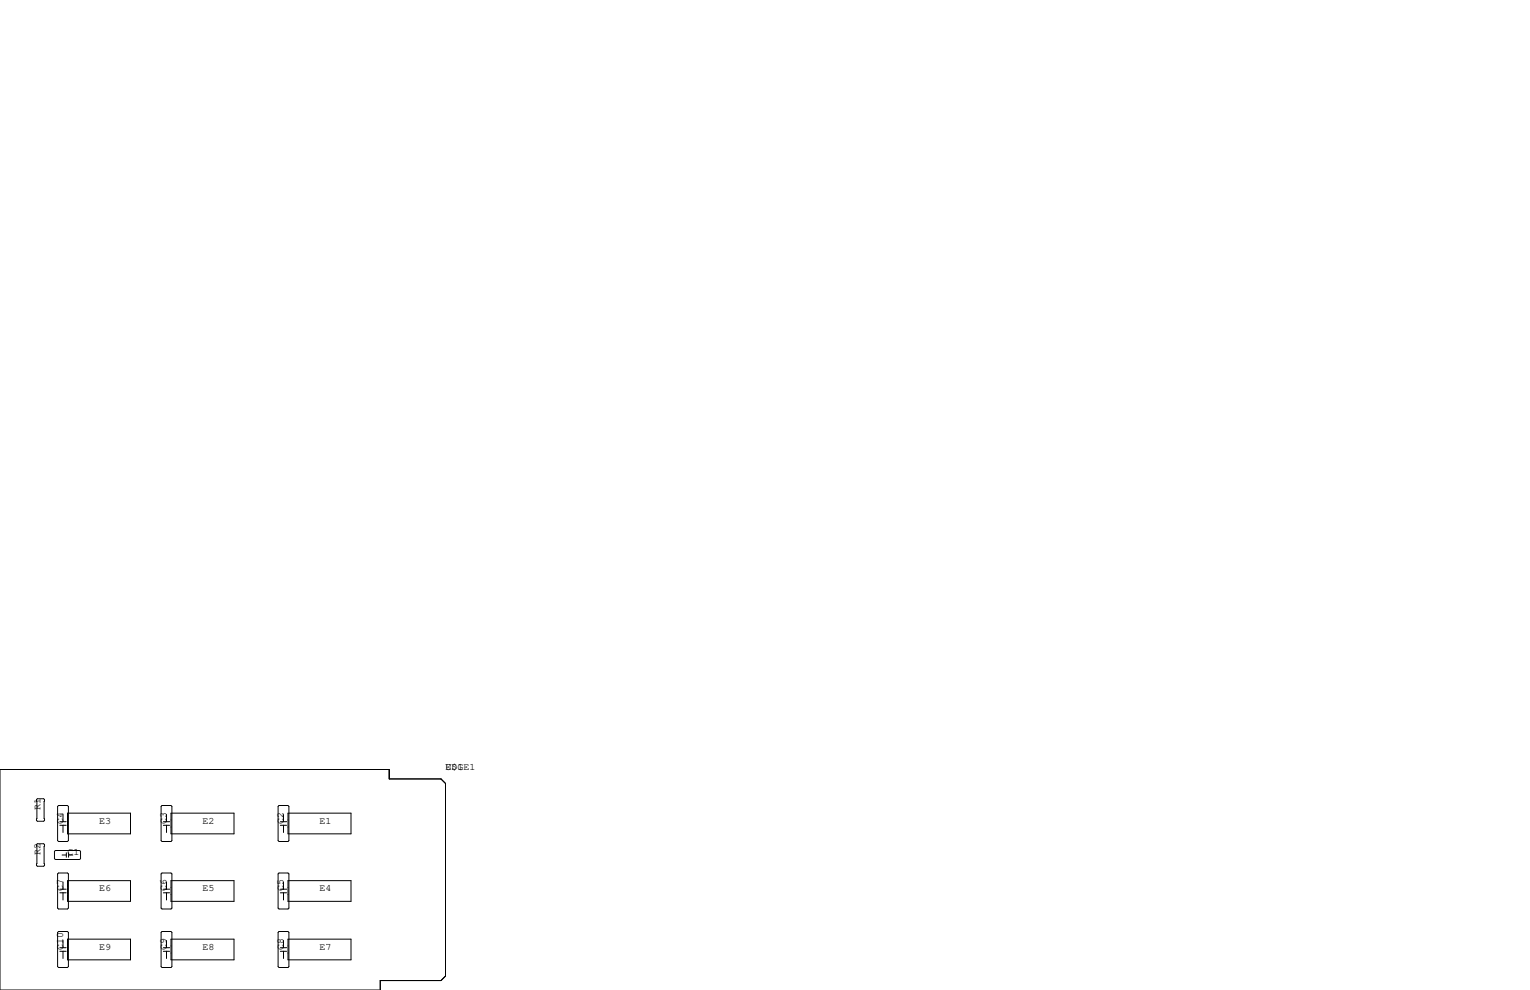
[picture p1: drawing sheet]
<svg xmlns="http://www.w3.org/2000/svg" width="432mm" height="279mm" viewBox="0 0 432 279" stroke-linecap="round" stroke-linejoin="round" font-family="sans-serif">
<g fill="none" stroke="#000" stroke-width=".28">
<path d="M0 217.2h109.9v2.6h14.6l1.2 1.3v54.4l-1.2 1.2h-17.2v2.7h-107.3zM10.5 225.4h1.8l.3 .3v5.8l-.3 .3h-1.8l-.2-.3v-5.8zM10.5 238.1h1.8l.3 .3v5.8l-.3 .3h-1.8l-.2-.3v-5.8zM16.5 227.3h2.6l.2 .3v9.6l-.2 .3h-2.6l-.2-.3v-9.6zM16.9 231.9h1.8M16.9 232.9h1.8M17.8 229.9v2M17.8 232.9v2M19.1 229.5h17.7v5.8h-17.7zM45.7 227.3h2.6l.2 .3v9.6l-.2 .3h-2.6l-.2-.3v-9.6zM46.1 231.9h1.8M46.1 232.9h1.8"/>
<path d="M47 229.9v2M47 232.9v2M48.3 229.5h17.7v5.8h-17.7zM78.5 227.6l.2-.3h2.6l.2 .3v9.6l-.2 .3h-2.6l-.2-.3zM79.1 231.9h1.8M79.1 232.9h1.8M80 229.9v2M80 232.9v2M81.3 229.5h17.8v5.8h-17.8zM15.6 240h6.9l.2 .3v2l-.2 .3h-6.9l-.2-.3v-2zM16.3 246.6l.2-.2h2.6l.2 .2v9.7l-.2 .2h-2.6l-.2-.2zM16.9 251h1.8"/>
<path d="M16.9 252h1.8M17.5 241.3h1.2M17.8 248.9v2.1M17.8 252v2M18.7 240.7v1.2M19.1 248.5h17.7v5.9h-17.7zM19.4 240.7v1.2M19.4 241.3h1.2M45.5 246.6l.2-.2h2.6l.2 .2v9.7l-.2 .2h-2.6l-.2-.2zM46.1 251h1.8M46.1 252h1.8M47 248.9v2.1"/>
<path d="M47 252v2M48.3 248.5h17.7v5.9h-17.7zM78.5 246.6l.2-.2h2.6l.2 .2v9.7l-.2 .2h-2.6l-.2-.2zM79.1 251h1.8M79.1 252h1.8M80 248.9v2.1M80 252v2M81.3 248.5h17.8v5.9h-17.8zM16.3 263.1l.2-.2h2.6l.2 .2v9.7l-.2 .2h-2.6l-.2-.2zM16.9 267.5h1.8M16.9 268.5h1.8M17.8 265.4v2.1"/>
<path d="M17.8 268.5v2M19.1 265h17.7v5.9h-17.7zM45.5 263.1l.2-.2h2.6l.2 .2v9.7l-.2 .2h-2.6l-.2-.2zM46.1 267.5h1.8M46.1 268.5h1.8M47 265.4v2.1M47 268.5v2M48.3 265h17.7v5.9h-17.7zM78.5 263.1l.2-.2h2.6l.2 .2v9.7l-.2 .2h-2.6l-.2-.2zM79.1 267.5h1.8M79.1 268.5h1.8M80 265.4v2.1"/>
<path d="M80 268.5v2M81.3 265h17.8v5.9h-17.8z"/>
</g>
<g font-size="2.8">
<text x="125.7" y="217.2">U$1</text>
<text x="125.7" y="217.2">EDGE1</text>
<text x="11.4" y="228.6" transform="rotate(-90 11.4 228.6)">R1</text>
<text x="17.8" y="232.4" transform="rotate(-90 17.8 232.4)">C4</text>
<text x="27.9" y="232.4">E3</text>
<text x="47" y="232.4" transform="rotate(-90 47 232.4)">C3</text>
<text x="57.1" y="232.4">E2</text>
<text x="80" y="232.4" transform="rotate(-90 80 232.4)">C2</text>
<text x="90.2" y="232.4">E1</text>
<text x="11.4" y="241.3" transform="rotate(-90 11.4 241.3)">R2</text>
<text x="19" y="241.3">C1</text>
<text x="17.8" y="251.5" transform="rotate(-90 17.8 251.5)">C7</text>
<text x="27.9" y="251.5">E6</text>
<text x="47" y="251.5" transform="rotate(-90 47 251.5)">C6</text>
<text x="57.1" y="251.5">E5</text>
<text x="80" y="251.5" transform="rotate(-90 80 251.5)">C5</text>
<text x="90.2" y="251.5">E4</text>
<text x="17.8" y="268" transform="rotate(-90 17.8 268)">C10</text>
<text x="27.9" y="268">E9</text>
<text x="47" y="268" transform="rotate(-90 47 268)">C9</text>
<text x="57.1" y="268">E8</text>
<text x="80" y="268" transform="rotate(-90 80 268)">C8</text>
<text x="90.2" y="268">E7</text>
</g>
</svg>
